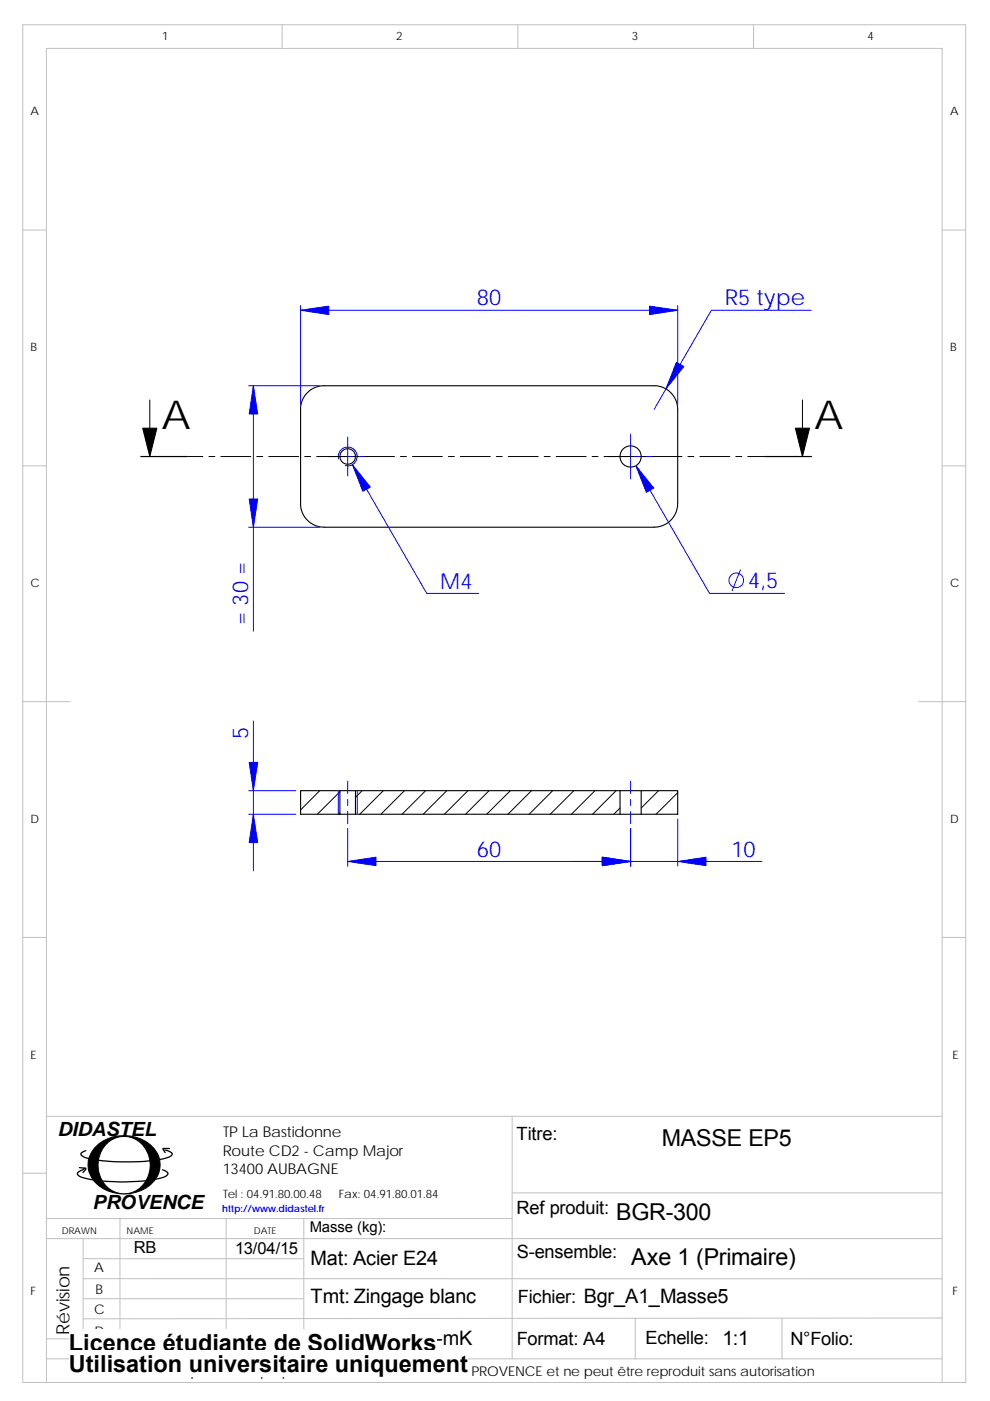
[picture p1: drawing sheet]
<svg xmlns="http://www.w3.org/2000/svg" width="210mm" height="297mm" viewBox="0 0 210 297" stroke-linecap="round" stroke-linejoin="round" font-family="sans-serif">
<g fill="none" stroke="#c0c0c0" stroke-width=".21">
<path d="M4.8 5.2h200v287.9h-200zM59.8 5.2v5.1M109.8 5.2v5.1M159.8 5.2v5.1M4.8 48.8h5M199.8 48.8h5M4.8 98.8h5M199.8 98.8h5M4.8 148.8h10M194.8 148.8h10M4.8 198.8h5M199.8 198.8h5"/>
<path d="M9.8 236.7h190M108.6 236.7v51.4M4.8 248.8h5M9.8 258.4h98.8M25.4 258.3v29.7M48 258.4v29.7M64.4 258.4v29.7M108.6 252.9h91.2M9.8 262.6h190M17.6 275.4h46.8M17.6 266.9h46.8M17.6 271.1h182.2"/>
<path d="M17.6 262.6v25.5M134.7 279.5v8.6M165.9 279.5v8.6M199.8 279.4l-182.2 .2M9.8 288.1h190M9.8 293.1v-282.8h190v282.8M9.8 283.9h54.6"/>
</g>
<g fill="none" stroke="#000" stroke-width=".23">
<path d="M143.7 106.8a5.1 5.1 0 0 1-1.2 3.2l-.4 .4a4.9 4.9 0 0 1-3.4 1.4h-70a5.1 5.1 0 0 1-3.3-1.3 5 5 0 0 1-1.6-3.7v-20a5.1 5.1 0 0 1 1.2-3.3l.3-.4a4.7 4.7 0 0 1 3.4-1.3h70a5.1 5.1 0 0 1 3.3 1.2l.3 .3a4.9 4.9 0 0 1 1.4 3.5v20M72.1 167.6h-8.3v5h8.3M72.1 172.6h3.3M72.1 167.6h3.3M72.1 167.6v5M75.4 172.6h56.1M75.4 167.6h56.1M75.4 167.6v5M131.5 172.6h4.5M131.5 167.6h4.5M131.5 167.6v5M136 167.6h7.7v5h-7.7"/>
<path d="M136 167.6v5"/>
<circle cx="73.7" cy="96.8" r="1.65"/>
<circle cx="133.7" cy="96.8" r="2.25"/>
</g>
<g fill="none" stroke="#000" stroke-width=".21">
<path d="M31.8 84.8v12M39.8 96.8h3.2M44.3 96.8h1.3M46.8 96.8h6.4M54.5 96.8h1.2M57 96.8h6.4M64.6 96.8h1.3M67.2 96.8h6.3M74.8 96.8h1.3M77.3 96.8h6.4M84.9 96.8h1.3M87.5 96.8h6.3"/>
<path d="M95.1 96.8h1.3M97.6 96.8h6.4M105.3 96.8h1.2M107.8 96.8h6.4M115.4 96.8h1.3M118 96.8h6.3M125.6 96.8h1.3M128.1 96.8h6.4M135.7 96.8h1.3M138.3 96.8h6.3M145.9 96.8h1.3M148.4 96.8h6.4"/>
<path d="M156.1 96.8h1.2M158.6 96.8h3.6M170.2 84.8v12M67.8 167.6l-4 4.1M72.1 167.9l-4.8 4.7M72.1 172.4l-.3 .2M76.8 167.6l-1.4 1.5M81.3 167.6l-5 5M85.8 167.6l-5 5M90.3 167.6l-5 5M94.8 167.6l-5 5M99.3 167.6l-5 5"/>
<path d="M103.7 167.6l-5 5M108.2 167.6l-5 5M112.7 167.6l-5 5M117.2 167.6l-5 5M121.7 167.6l-5 5M126.2 167.6l-5 5M130.7 167.6l-5 5M131.5 171.3l-1.3 1.3M139.7 167.6l-3.7 3.7M143.7 168.1l-4.6 4.5M143.7 172.6h.1"/>
</g>
<g fill="none" stroke="#00f" stroke-width=".21">
<path d="M63.8 65.8h79.9M63.8 64.8v21M143.7 64.8v21M172.1 65.8h-21.2l-12.2 21M52.7 81.8h15.1M53.7 81.8v52M69.6 96.8h8.3M71.8 97.3a2 2 0 0 1 1.8-2.5 2 2 0 0 1 2.1 2.2 2 2 0 0 1-2.5 1.7M73.7 92.6v8.3M74.7 98.5l15.8 27.3h11.1M129 96.8h9.5M133.8 92v9.5"/>
<path d="M134.9 98.7l15.6 27.1h15.9M52.7 111.8h15.1M157.1 120.8l-1.8 4.4M53.7 152.9v31.7M52.7 172.6h10M52.7 167.6h10M71.8 167.6v5M73.7 175.6v8M73.7 165.7v2.5M73.7 169.5v1.3M73.7 172v2.6M75.8 167.6v5"/>
<path d="M133.8 165.7v2.5M133.8 169.5v1.3M133.8 172v2.6M133.8 175.6v8M143.7 173.7v9.9M73.7 182.6h87.9"/>
<circle cx="156.2" cy="123" r="1.55"/>
</g>
<g fill="#00f" stroke="#00f" stroke-width=".21">
<path d="M53.7 172.6l1 6h-1.8z" fill-rule="evenodd"/>
<path d="M52.9 161.6h1.8l-1 6z" fill-rule="evenodd"/>
<path d="M143.7 182.6l6.1-.9v1.8z" fill-rule="evenodd"/>
<path d="M127.7 181.7l6.1 .9-6.1 .9z" fill-rule="evenodd"/>
<path d="M73.7 182.6l6.1-.9v1.8z" fill-rule="evenodd"/>
<path d="M127.7 181.7l6.1 .9-6.1 .9z" fill-rule="evenodd"/>
<path d="M143.5 76.8l1.5 .9-3.8 4.8z" fill-rule="evenodd"/>
<path d="M137.8 64.9l5.9 .9-5.9 .9z" fill-rule="evenodd"/>
<path d="M63.8 65.8l5.9-.9v1.8z" fill-rule="evenodd"/>
<path d="M74.7 98.5l3.8 4.8-1.5 .9z" fill-rule="evenodd"/>
<path d="M52.9 105.8h1.8l-1 6z" fill-rule="evenodd"/>
<path d="M53.7 81.8l1 6h-1.8z" fill-rule="evenodd"/>
<path d="M134.9 98.7l3.8 4.8-1.6 .9z" fill-rule="evenodd"/>
</g>
<g fill="#000" stroke="#000" stroke-width=".21">
<path d="M30.3 90.8h3l-1.5 6zM168.7 90.8h3l-1.5 6z"/>
<path d="M20.7 242.8a8.8 8.8 0 0 1 12.3 1.2 5.4 5.4 0 0 1-1.7 7.7 8.8 8.8 0 0 1-11.5-1.5 5.3 5.3 0 0 1 .9-7.4z" fill-rule="evenodd"/>
</g>
<path d="M29.8 96.8h10M162.2 96.8h10" fill="none" stroke="#000" stroke-width=".25"/>
<path d="M22.3 242.8a5.3 5.3 0 0 1 9.3 2.2 6.1 6.1 0 0 1-4.8 8.1 5.8 5.8 0 0 1-5.9-7.1l.3-1.2z" fill-rule="evenodd" fill="#fff" stroke="#000" stroke-width=".21"/>
<path d="M16.8 247.6l1.4 .1M18 247.6l-.4 .4a1.36 1.36 0 0 0-1.2 .9 1.85 1.85 0 0 0 1.5 .9 39.1 39.1 0 0 0 16.8-.2 1 1 0 0 0 .9-.9l-1.1-.7M18.2 247.9l-.6 .7M34.6 243.6l.4 .8M34.6 243.5h1.3M35 243.8a2.16 2.16 0 0 1 1.5 .8 1.18 1.18 0 0 1-1.2 .9 42.8 42.8 0 0 1-17.1 0 1.12 1.12 0 0 1-1-.9l1-.7" fill="none" stroke="#000" stroke-width=".27"/>
<g fill="#fff">
<path d="M14.6 281.7h78v5.7h-78z"/>
<path d="M14.6 286.3h84.6v5.7h-84.6z"/>
</g>
<g font-size="8.4">
<text x="34.3" y="91">A</text>
<text x="172.7" y="91">A</text>
</g>
<g font-size="5">
<text x="14.6" y="286.4">Licence étudiante de SolidWorks</text>
<text x="14.6" y="290.9">Utilisation universitaire uniquement</text>
</g>
<g font-size="4.9">
<text x="140.4" y="243">MASSE EP5</text>
<text x="130.7" y="258.6">BGR-300</text>
<text x="133.9" y="268.3">Axe 1 (Primaire)</text>
</g>
<g font-size="4.7" fill="#00f">
<text x="101.2" y="64.8">80</text>
<text x="153.8" y="64.8">R5 type</text>
<text x="93.4" y="124.8">M4</text>
<text x="158.7" y="124.7">4,5</text>
<text x="52.6" y="132.5" transform="rotate(-90 52.6 132.5)">= 30 =</text>
<text x="52.6" y="156.8" transform="rotate(-90 52.6 156.8)">5</text>
<text x="101.2" y="181.6">60</text>
<text x="155.1" y="181.6">10</text>
</g>
<g font-size="4.2">
<text x="12.2" y="240.8">DIDASTEL</text>
<text x="19.6" y="256.3">PROVENCE</text>
<text x="65.9" y="268.3">Mat: Acier E24</text>
<text x="65.9" y="276.3">Tmt: Zingage blanc</text>
<text x="66" y="285.2">Tol: ISO 2768-mK</text>
</g>
<g font-size="3.9">
<text x="109.6" y="241.7">Titre:</text>
<text x="109.6" y="257.3">Ref produit:</text>
<text x="109.6" y="266.8">S-ensemble:</text>
<text x="109.9" y="276.2">Fichier: Bgr_A1_Masse5</text>
<text x="14.8" y="283" transform="rotate(-90 14.8 283)">Révision</text>
<text x="109.6" y="285.1">Format: A4</text>
<text x="136.9" y="285">Echelle: 1:1</text>
<text x="167.6" y="285.1">N°Folio:</text>
</g>
<g font-size="3.5">
<text x="28.4" y="265.7">RB</text>
<text x="49.9" y="265.9">13/04/15</text>
</g>
<g font-size="3.2">
<text x="47.3" y="245">Route CD2 - Camp Major</text>
<text x="47.3" y="241.2">TP La Bastidonne</text>
<text x="47.3" y="248.8">13400 AUBAGNE</text>
<text x="65.7" y="261.3">Masse (kg):</text>
</g>
<text font-size="2.9" x="35.5" y="291.7">Ce plan est la propriété de la société DIDASTEL PROVENCE et ne peut être reproduit sans autorisation</text>
<g font-size="2.8">
<text x="20" y="269.7">A</text>
<text x="20.2" y="274.3">B</text>
<text x="20" y="278.5">C</text>
<text x="20" y="283.3">D</text>
</g>
<g font-size="2.5">
<text x="34.4" y="8.5">1</text>
<text x="84" y="8.5">2</text>
<text x="134" y="8.5">3</text>
<text x="184" y="8.5">4</text>
<text x="6.5" y="24.5">A</text>
<text x="201.5" y="24.5">A</text>
<text x="6.5" y="74.5">B</text>
<text x="201.5" y="74.5">B</text>
<text x="6.5" y="124.5">C</text>
<text x="201.5" y="124.5">C</text>
<text x="6.5" y="174.5">D</text>
<text x="201.5" y="174.5">D</text>
<text x="6.5" y="224.5">E</text>
<text x="202" y="224.5">E</text>
<text x="47.3" y="254">Tel : 04.91.80.00.48</text>
<text x="71.9" y="254">Fax: 04.91.80.01.84</text>
<text x="6.5" y="274.5">F</text>
<text x="202" y="274.5">F</text>
</g>
<text font-size="2.1" fill="#00f" x="47.1" y="256.9">http://www.didastel.fr</text>
<g font-size="2">
<text x="13.1" y="261.7">DRAWN</text>
<text x="26.9" y="261.6">NAME</text>
<text x="53.8" y="261.7">DATE</text>
</g>
</svg>
